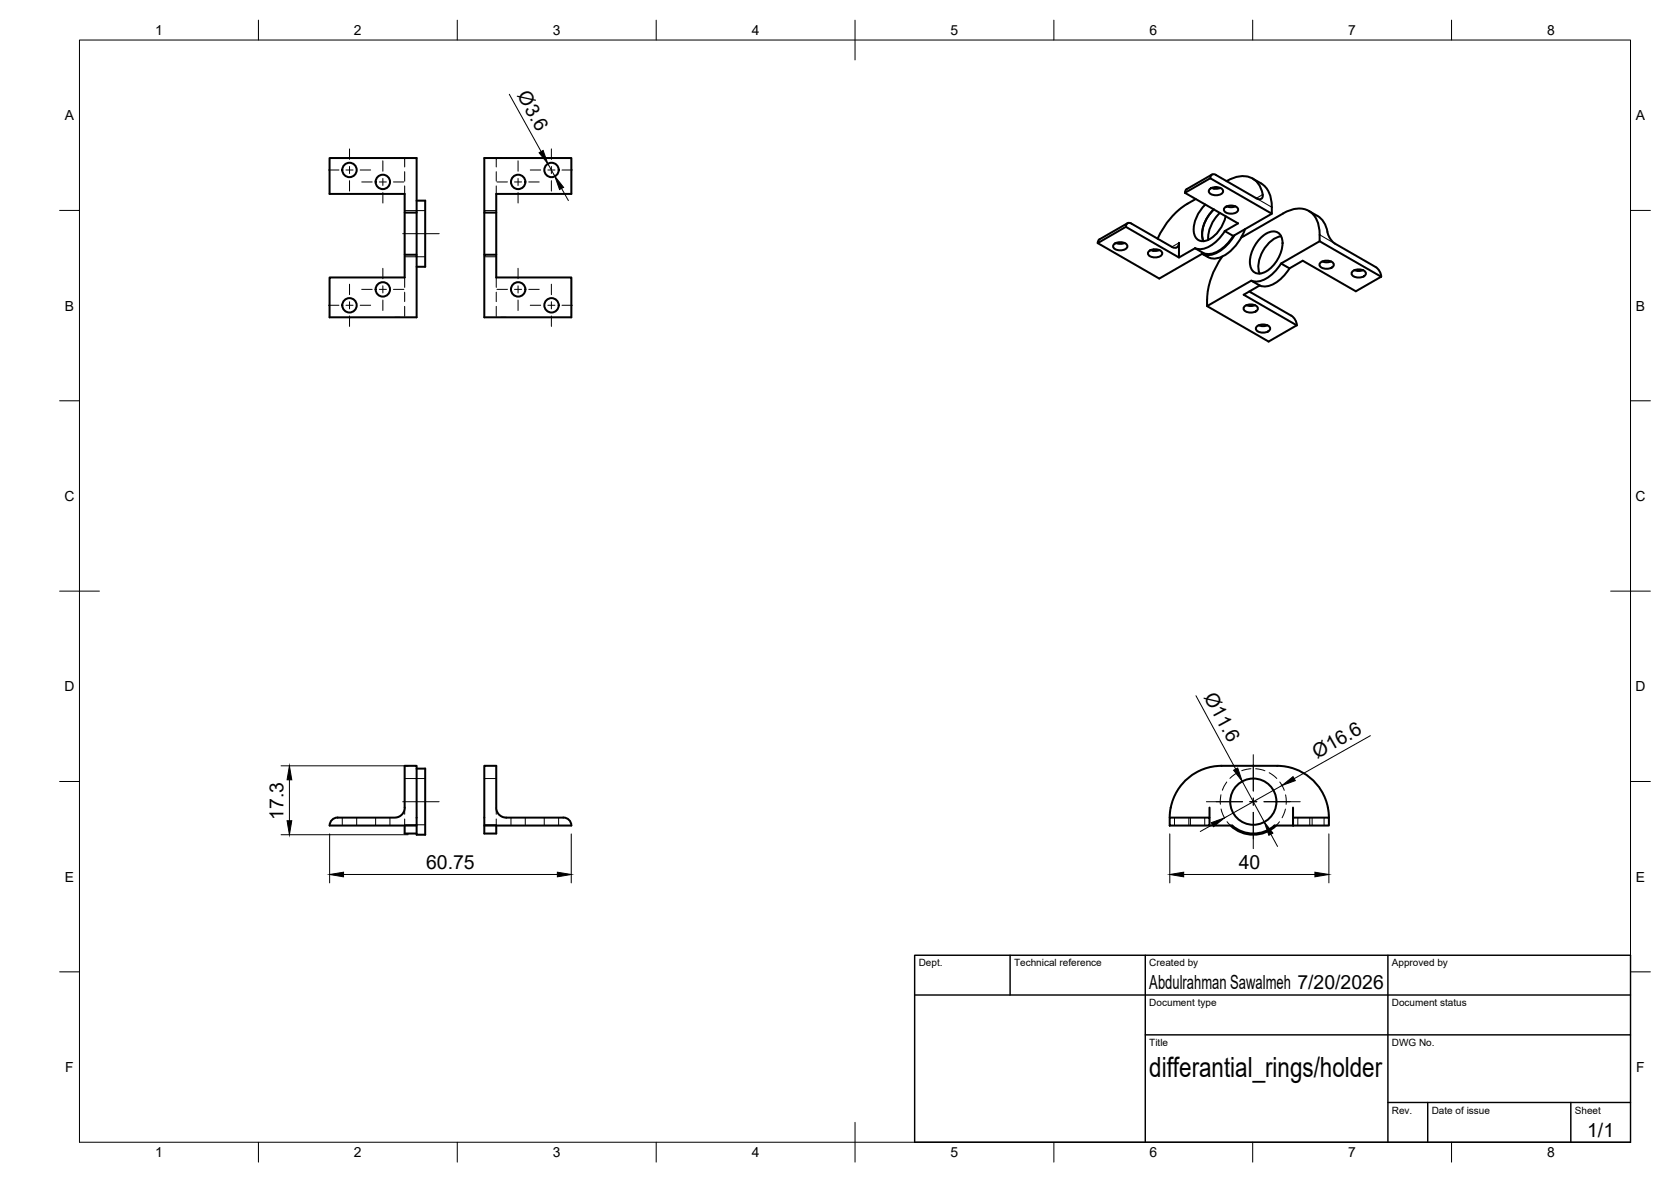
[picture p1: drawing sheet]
<svg xmlns="http://www.w3.org/2000/svg" width="420mm" height="297mm" viewBox="0 0 420 297" stroke-linecap="round" stroke-linejoin="round" font-family="sans-serif">
<!-- layer: Visible -->
<g fill="none" stroke="#000" stroke-width=".51">
<path d="M82.9 39.7h21.9v40h-21.9v-10h18.8v-21h-18.8zM101.7 53.4h3.1M104.8 50.4h2.1v16.6h-2.1M121.8 53.4v10.6M124.8 53.4h-3v-13.7h21.9v9h-18.9v21h18.9v10h-21.9v-15.7h3M283.1 57a.86 .86 0 0 1 .4-.9 .86 .86 0 0 1 1 .1l10.2 5.8a1.08 1.08 0 0 0 1.2 .2 1.08 1.08 0 0 0 .5-1.2v3.7l-13.3-7.7-7.1 4.1M283.5 56.1l-7.1 4.1-.3 .3-.1 .6M297.9 48.5l13.4 7.6-3.3 2M298.4 47.5l-.3 .4-.1 .6M300.7 50a19.7 19.7 0 0 0-9.6 10M303.1 51.4a8.5 8.5 0 0 0-2.8 7.5 2.3 2.3 0 0 0 3.6 1.4 8.9 8.9 0 0 0 4.3-6M304.1 47.6a2.38 2.38 0 0 1 3.4 .3 1.56 1.56 0 0 1-2 1.2 1.38 1.38 0 0 1-1.5-1.2z"/>
<path d="M304.3 44.8a.86 .86 0 0 1 .4-.9 .86 .86 0 0 1 1 .1l10.6 6a.87 .87 0 0 0 1-.1 .87 .87 0 0 0 .2-1 5 5 0 0 0-6.9-4.3l-2.2 .9M304.6 47.2l1.4 .2 .9-.2M304.7 43.9l-6.3 3.6M305.2 52.6a7.9 7.9 0 0 0-2.6 8M305.8 47l-.6 .4M306.7 53.5a9 9 0 0 0-2.9 6.8M307.9 52.2a2.38 2.38 0 0 1 3.4 .3 1.56 1.56 0 0 1-2 1.2 1.38 1.38 0 0 1-1.6-1.2zM308 58.1a8.8 8.8 0 0 1-6.1 4.5l-1.4-.2M308.4 51.9l.9 .2 1.3-.2M310.1 59.3a8.8 8.8 0 0 1-6.1 4.5l-1.4-.2M313.1 57.6a11.5 11.5 0 0 1-7 7.3 4.3 4.3 0 0 1-3.8-1.1 5.5 5.5 0 0 0 6-2l2.1-2.7M315 44.9a6.6 6.6 0 0 1 4.2 3.8l.6 2.4v2.6l-15.5-8.9-6.4 3.7"/>
<path d="M316.9 59.8a3.7 3.7 0 0 1 4.6-1.2 4.1 4.1 0 0 1 .7 4.3 8.2 8.2 0 0 1-5.3 5.8 2.4 2.4 0 0 1-2.6-2.9 9.1 9.1 0 0 1 2.6-6zM319.8 53.7l-9.7 5.6-2.1-1.2M322.1 59.4a7.7 7.7 0 0 0-5.5 6l-.1 .7a4.6 4.6 0 0 0 .2 2.7M322.6 53.7l-10.5 6M322.6 53.6a6.4 6.4 0 0 1 6.9-.3 6.8 6.8 0 0 1 2.3 5.7M329.1 53a7.3 7.3 0 0 1 3.9 3.1l.8 2.2M331.8 59v1.6l15.5 8.9M333.8 58.3l.4 1.3 1 1.3 10.7 6.2 1 1 .4 1.4M101.7 64h3.1M276 61.1l15.5 8.9 11.1-6.4-2.1-1.2M280.1 61.4a2.38 2.38 0 0 1 3.4 .3 1.56 1.56 0 0 1-2.1 1.2 1.38 1.38 0 0 1-1.5-1.2zM280.6 61.1l1.3 .2 .9-.2"/>
<path d="M288.8 63.2a2.38 2.38 0 0 1 3.4 .3 1.56 1.56 0 0 1-2 1.2 1.38 1.38 0 0 1-1.6-1.2zM289.3 62.8l1.4 .3 .9-.3M290.1 62.7l-.1 .3M300.5 62.4l-4.1 2.3M303.5 75.3v1.6l15.5 8.9 7.1-4M307.3 64.5a19.8 19.8 0 0 0-3.8 10.8M312.9 77.1a2.38 2.38 0 0 1 3.4 .3 1.56 1.56 0 0 1-2.1 1.1 1.38 1.38 0 0 1-1.5-1.1zM313.4 76.7l1.3 .2 .9-.2M314.2 73.2l.3 .2M314.5 73.5l10.2 5.8 1 1.1 .4 1.4M316.7 71.7l-2.1-1.2-11.1 6.4M316.7 71.7l-4 2.4 13.4 7.7"/>
<path d="M322.1 66.2a8.8 8.8 0 0 1-6.1 4.6l-1.4-.3M324.2 67.4l3.4-1.9 13.3 7.7 6.4-3.7M324.2 67.4a8.8 8.8 0 0 1-6.1 4.6l-1.4-.2M331.8 60.6l-9.7 5.6 2.1 1.2M332 66.1a2.38 2.38 0 0 1 3.4 .3 1.56 1.56 0 0 1-2.1 1.1 1.38 1.38 0 0 1-1.5-1.1zM332.5 65.7l1.3 .2 .9-.2M340 68.3a2.38 2.38 0 0 1 3.4 .3 1.56 1.56 0 0 1-2 1.1 1.38 1.38 0 0 1-1.5-1.1zM340.5 67.9l1.4 .2 .9-.2M316 82.1a2.38 2.38 0 0 1 3.4 .3 1.56 1.56 0 0 1-2.1 1.2 1.38 1.38 0 0 1-1.5-1.2zM316.5 81.7l1.3 .3 .9-.3M104.8 193.2h2.1v16.6h-2.1v-2.3M321.1 192.5h-14a13.1 13.1 0 0 0-12.9 11.7l-.1 1.3"/>
<path d="M321.1 192.5a13.1 13.1 0 0 1 13 11.7v1.3M84.9 205.5h14.4l1.4-.5 .8-.9 .2-.9v-10.7h3.1v15h-21.9M84.9 205.5a2 2 0 0 0-2 2M101.7 207.5v2h3.1M121.8 207.5v2h3v-2M141.7 205.5a2 2 0 0 1 2 2h-21.9v-15h3v10.7l.3 .9 .7 .9 1.4 .5h14.4M294.1 205.5h10v2h-10zM304.1 203v2.5M304.1 207.5h5.7a8 8 0 0 0 10.6 0M309.4 207.5a8.3 8.3 0 0 0 11.5 0M320.4 207.5h4.7M325.1 205.5h9v2h-9z"/>
<path d="M325.1 203v2.5"/>
<circle cx="87.9" cy="42.7" r="1.81"/>
<circle cx="96.3" cy="45.7" r="1.81"/>
<circle cx="130.3" cy="45.7" r="1.81"/>
<circle cx="138.7" cy="42.7" r="1.81"/>
<circle cx="87.9" cy="76.7" r="1.81"/>
<circle cx="96.3" cy="72.7" r="1.81"/>
<circle cx="130.3" cy="72.7" r="1.81"/>
<circle cx="138.7" cy="76.7" r="1.81"/>
<circle cx="315.1" cy="201.5" r="5.8"/>
</g>
<!-- layer: Hidden -->
<g fill="none" stroke="#000" stroke-width=".25">
<path d="M99.3 39.7h.1M100.5 39.7l1.2 .2v2.1M126.1 39.7l-1.3 .2v2.1M127.3 39.7h.1M101.7 43.1v2.4M101.7 46.7v2M101.7 52.9h5.2M121.8 52.9h3M124.8 43.1v2.4M124.8 46.7v2M99.3 79.7h1.3M101.7 77v2.5"/>
<path d="M101.7 69.7v2.5M101.7 73.4v2.4M101.7 64.5h5.2M121.8 64.5h3M124.8 77v2.5M124.8 69.7v2.5M124.8 73.4v2.4M125.9 79.7h1.4M101.7 195.7h5.2M121.8 195.7h3M307 199.7l-.1 2.4M308.5 196.5l-1.2 2.1"/>
<path d="M311.1 194.2l-1.9 1.4M314.5 193.2l-2.3 .5M315.7 193.2l2.4 .5M319.1 194.2l1.9 1.4M321.8 196.5l1.1 2.1M323.2 199.8l.2 2.3M86.1 205.5v2M89.7 205.5v2M94.4 205.5v2M98 205.5v2M101.7 207.3h5.2M101.7 203v1.6"/>
<path d="M101.7 205.8v1.7M121.8 207.3h3M124.8 203v1.6M124.8 205.8v1.7M128.5 205.5v2M132.1 205.5v2M136.8 205.5v2M140.5 205.5v2M295.3 205.5v2M298.9 205.5v2M299.3 205.5v2M302.9 205.5v2"/>
<path d="M307 203.3l.9 2.2M308.5 206.5l.9 1M321.7 206.5l-.8 1M323.2 203.3l-.8 2.2M326.3 205.5v2M329.3 205.5v2M329.9 205.5v2M332.9 205.5v2"/>
</g>
<!-- layer: Visible Narrow -->
<path d="M317.5 48.9l-1.6 .9 3.9 2.3M331.8 59l3.9 2.2M296.4 61l-1.7 1" fill="none" stroke="#000" stroke-width=".25"/>
<!-- layer: BORDER -->
<g fill="none" stroke="#000" stroke-width=".25">
<path d="M20 10.1h390v276.9h-390zM65 5.1v5M115 5.1v5M165 5.1v5M215 5.1v10M265 5.1v5M315 5.1v5M365 5.1v5M15 52.9h5M410 52.9h5M15 100.7h5M410 100.7h5"/>
<path d="M15 148.6h10M405 148.6h10M15 196.4h5M410 196.4h5M15 244.2h5M410 244.2h5M65 287v5M115 287v5M165 287v5M215 282.1v9.9M265 287v5M315 287v5"/>
<path d="M365 287v5"/>
</g>
<!-- layer: TITLEBLOCK -->
<path d="M230 240.1h180v46.9h-180zM230 250h180M254 240.1v9.9M288 240.1v46.9M349 240.1v46.9M288 260.1h122M349 277.1h61M359 277.1v9.9M395 277.1v9.9" fill="none" stroke="#000" stroke-width=".36"/>
<!-- layer: Smart Centers -->
<g fill="none" stroke="#000" stroke-width=".25">
<path d="M87.9 37.4v2.7M138.6 37.4v2.7M82.6 42.7h2.6M87 42.7h1.8M87.9 41.8v1.8M87.9 45.4v2.6M90.6 42.7h2.6M91 45.7h2.6M95.4 45.7h1.8M96.3 40.4v2.6M96.3 44.8v1.8M96.3 48.4v2.6"/>
<path d="M98.9 45.7h2.7M101.3 58.7h9.1M125 45.7h2.6M129.4 45.7h1.7M130.3 40.4v2.6M130.3 44.8v1.8M130.3 48.4v2.6M132.9 45.7h2.7M133.3 42.7h2.7M137.8 42.7h1.7M138.6 41.8v1.8M138.6 45.4v2.6"/>
<path d="M141.3 42.7h2.6M82.6 76.7h2.6M87 76.7h1.8M87.9 71.4v2.6M87.9 75.8v1.8M87.9 79.4v2.6M90.6 76.7h2.6M91 72.7h2.6M95.4 72.7h1.8M96.3 67.4v2.6M96.3 71.8v1.8M96.3 75.4v2.6"/>
<path d="M98.9 72.7h2.7M125 72.7h2.6M129.4 72.7h1.7M130.3 67.4v2.6M130.3 71.8v1.8M130.3 75.4v2.6M132.9 72.7h2.7M133.3 76.7h2.7M137.8 76.7h1.7M138.6 71.4v2.6M138.6 75.8v1.8M138.6 79.4v2.6"/>
<path d="M141.3 76.7h2.6M315.1 189.7v9.1M101.3 201.5h9.1M303.3 201.5h9.1M314.2 201.5h1.8M315.1 200.6v1.8M315.1 204.1v9.2M317.8 201.5h9.1"/>
</g>
<!-- layer: FD_Dimensions -->
<g fill="none" stroke="#000" stroke-width=".25">
<path d="M128.1 23.7l8 14.4M137.8 41.2l1.7 3.1M141.2 47.4l1.7 3M300.7 174.8l10 18.5M70.7 192.5h32M72.8 196v10.3M312.4 196.4l5.5 10.2M322.4 197.4l-14.5 8.1M344.6 184.9l-19.2 10.8M70.7 209.8h32M82.9 209.6v12.3M86.4 219.8h53.7"/>
<path d="M143.6 209.6v12.3M294.1 209.6v12.3M297.6 219.8h33M304.8 207.2l-3 1.8M319.6 209.6l1.6 3.1M334.1 209.6v12.3"/>
</g>
<path d="M135.6 38.4l1-.6 1.2 3.4zM139.5 44.3l2.2 2.8-1 .5zM72.8 192.5l.6 3.5h-1.2zM310.2 193.6l1-.6 1.2 3.4zM322.4 197.4l2.7-2.2 .6 1zM72.2 206.3h1.2l-.6 3.5zM82.9 219.8l3.5-.6v1.2zM140.1 219.2l3.5 .6-3.5 .6zM294.1 219.8l3.5-.6v1.2zM304.6 206.7l3.3-1.2-2.8 2.3zM317.9 206.6l2.2 2.8-1.1 .5zM330.6 219.2l3.5 .6-3.5 .6z" fill="#000" stroke="#000" stroke-width=".25"/>
<text font-size="7" x="289" y="270.6">differantial_rings/holder</text>
<g font-size="4.9">
<text x="130" y="24" transform="rotate(61 130 24)">Ø3.6</text>
<text x="302.6" y="175.2" transform="rotate(62 302.6 175.2)">Ø11.6</text>
<text x="331.2" y="190.6" transform="rotate(-29 331.2 190.6)">Ø16.6</text>
<text x="71.3" y="206" transform="rotate(-90 71.3 206)">17.3</text>
<text x="107.1" y="218.3">60.75</text>
<text x="311.5" y="218.3">40</text>
<text x="289" y="248.5">Abdulrahman Sawalmeh 7/20/2026</text>
<text x="399.1" y="285.7">1/1</text>
</g>
<g font-size="3.5">
<text x="39" y="8.8">1</text>
<text x="89" y="8.8">2</text>
<text x="139" y="8.8">3</text>
<text x="189" y="8.8">4</text>
<text x="239" y="8.8">5</text>
<text x="289" y="8.8">6</text>
<text x="339" y="8.8">7</text>
<text x="389" y="8.8">8</text>
<text x="16.3" y="30.2">A</text>
<text x="411.3" y="30.2">A</text>
<text x="16.3" y="78">B</text>
<text x="411.3" y="78">B</text>
<text x="16.2" y="125.9">C</text>
<text x="411.2" y="125.9">C</text>
<text x="16.2" y="173.7">D</text>
<text x="411.2" y="173.7">D</text>
<text x="16.3" y="221.6">E</text>
<text x="411.3" y="221.6">E</text>
<text x="16.4" y="269.4">F</text>
<text x="411.4" y="269.4">F</text>
<text x="39" y="290.8">1</text>
<text x="89" y="290.8">2</text>
<text x="139" y="290.8">3</text>
<text x="189" y="290.8">4</text>
<text x="239" y="290.8">5</text>
<text x="289" y="290.8">6</text>
<text x="339" y="290.8">7</text>
<text x="389" y="290.8">8</text>
</g>
<g font-size="2.5">
<text x="231" y="242.9">Dept.</text>
<text x="255" y="242.9">Technical reference</text>
<text x="289" y="242.9">Created by</text>
<text x="350" y="242.9">Approved by</text>
<text x="289" y="252.8">Document type</text>
<text x="350" y="252.8">Document status</text>
<text x="289" y="262.9">Title</text>
<text x="350" y="262.9">DWG No.</text>
<text x="350" y="279.9">Rev.</text>
<text x="360" y="279.9">Date of issue</text>
<text x="396" y="279.9">Sheet</text>
</g>
</svg>
